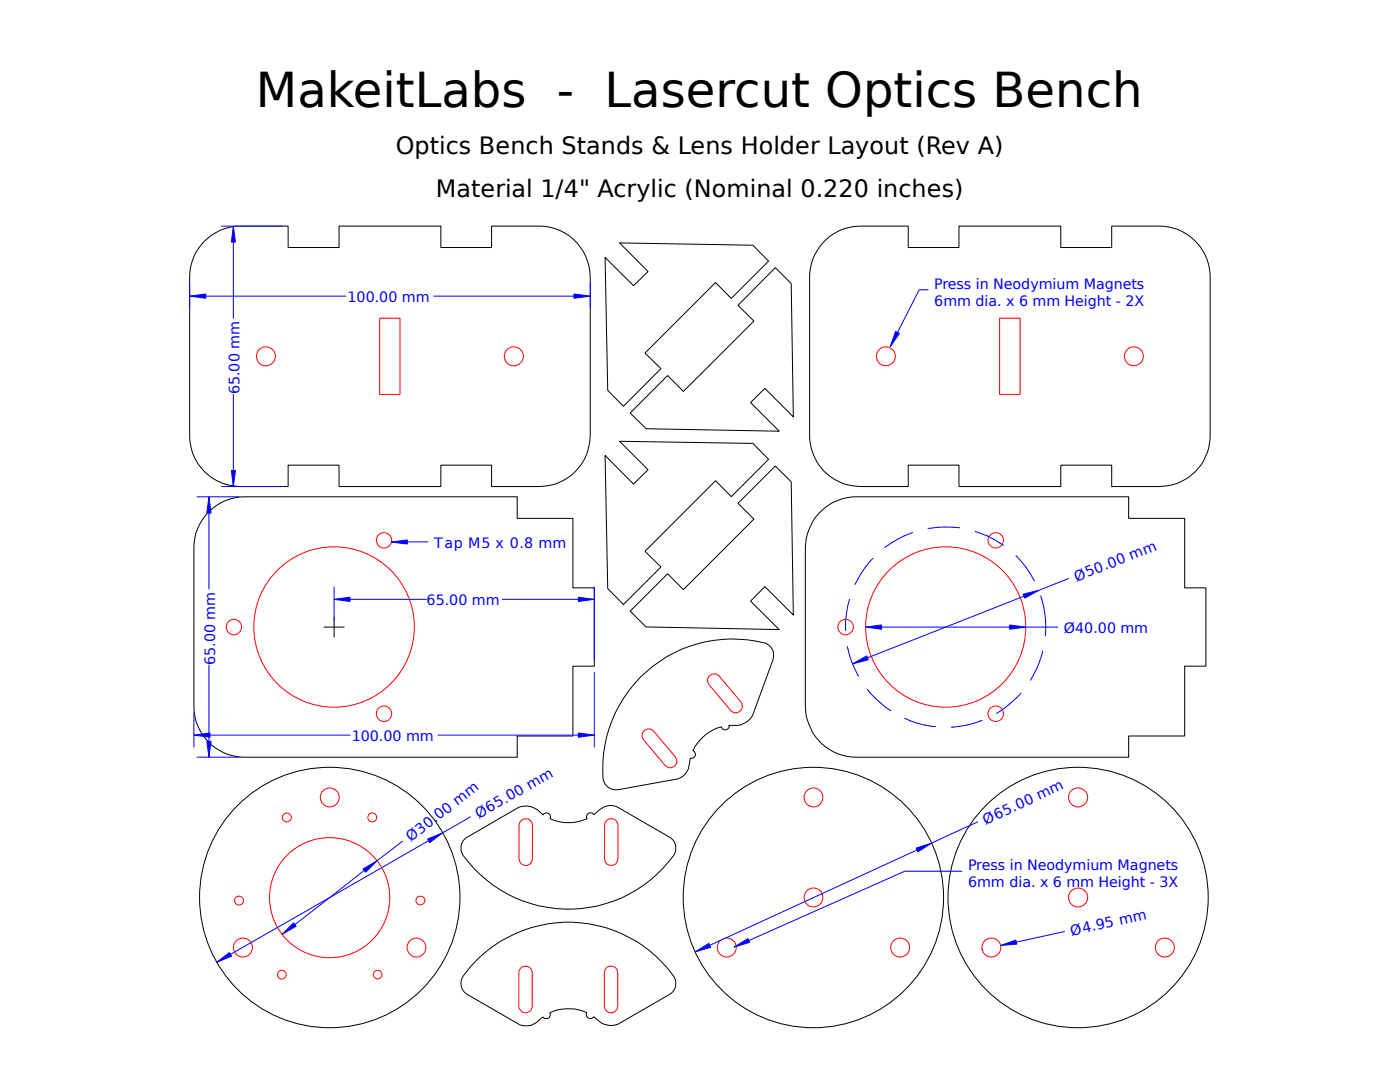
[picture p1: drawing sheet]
<svg xmlns="http://www.w3.org/2000/svg" width="279mm" height="216mm" viewBox="0 0 279 216" stroke-linecap="round" stroke-linejoin="round" font-family="sans-serif">
<g fill="none" stroke="#000" stroke-width=".2">
<path d="M40.5 48.5a10.1 10.1 0 0 1 7.5-3.4h9.5v4.3h10.2v-4.3h20.3v4.3h10.1v-4.3h9.5a10.2 10.2 0 0 1 10.2 10.2v31.6a10.2 10.2 0 0 1-10.2 10.2h-9.5v-4.3h-10.1v4.3h-20.3v-4.3h-10.2v4.3h-9.5a10.1 10.1 0 0 1-10.1-10.2v-31.6a10.2 10.2 0 0 1 2.6-6.8zM123.6 48.5l26.6 .4 3.2 3.2-7.5 7.4-3.1-3.1-14.1 14 3.2 3.2-7.5 7.5-3.1-3.2-.5-26.5 5.6 5.6 2.9-2.8zM154.7 53.4l3.2 3.2 .4 26.6-5.7-5.7-2.8 2.8 5.7 5.7-26.6-.5-3.1-3.1 7.4-7.5 3.2 3.2 14.1-14-3.2-3.2zM164.3 48.4a10 10 0 0 1 7.4-3.3h9.6v4.3h10.1v-4.3h20.3v4.3h10.2v-4.3h9.5a10.2 10.2 0 0 1 10.1 10.2v31.6a10.1 10.1 0 0 1-10.1 10.2h-9.5v-4.3h-10.2v4.3h-20.3v-4.3h-10.1v4.3h-9.6a10.1 10.1 0 0 1-10.1-10.2v-31.6a9.8 9.8 0 0 1 2.7-6.9zM120.8 90.9l5.6 5.7 2.9-2.9-5.7-5.6 26.6 .4 3.2 3.2-7.5 7.4-3.1-3.2-14.1 14.1 3.2 3.1-7.5 7.5-3.1-3.2zM41.3 102.4a10.2 10.2 0 0 1 7.6-3.3h54.3v4.3h11.1v13.9h4.3v15.6h-4.3v14h-11.1v4.2h-54.3a10.1 10.1 0 0 1-10.2-10.1v-31.7a10 10 0 0 1 2.6-6.9zM163.4 102.4a10 10 0 0 1 7.5-3.3h54.3v4.3h11.2v13.9h4.3v15.6h-4.3v14h-11.2v4.2h-54.3a10.1 10.1 0 0 1-10.2-10.1v-31.7a10.7 10.7 0 0 1 2.7-6.9zM125.8 122l7.4-7.5 3.2 3.2 14.1-14.1-3.2-3.2 7.4-7.4 3.2 3.1 .4 26.6-5.7-5.6-2.8 2.8 5.7 5.7-26.6-.5zM127.7 135.3a25.6 25.6 0 0 1 25.4-6.8 2.53 2.53 0 0 1 1.2 3.1l-4.1 11.2a4 4 0 0 1-3.1 1.9h-1.6a.79 .79 0 0 1-.7 .9 .79 .79 0 0 1-.9-.6 8.8 8.8 0 0 0-5.6 4.8 .79 .79 0 0 1 .5 1 .79 .79 0 0 1-1 .5 4.4 4.4 0 0 1-.8 2.8l-.8 .8-1 .5-11.9 2.2a2.61 2.61 0 0 1-3-2.3 26.1 26.1 0 0 1 7.4-20zM92.7 167.5l10.8-6.4a4 4 0 0 1 3.7 .4l1.2 1.1a.81 .81 0 0 1 1.1-.3 .81 .81 0 0 1 .3 1.1 9 9 0 0 0 7.4 0 .8 .8 0 0 1 .3-1.1 .8 .8 0 0 1 1 .3 6.7 6.7 0 0 1 2.4-1.7l1.2-.2 1.1 .3 10.4 6a2.54 2.54 0 0 1 .8 3.7 25.9 25.9 0 0 1-42.1-.3 2.56 2.56 0 0 1 .4-2.9zM94.6 192.1a25.8 25.8 0 0 1 40.1 3.2 2.5 2.5 0 0 1-1.1 3.1l-10.3 6a4.4 4.4 0 0 1-4.8-1.5 .82 .82 0 0 1-1.1 .2 .82 .82 0 0 1-.3-1 8.9 8.9 0 0 0-7.4 0 .8 .8 0 0 1-.3 1.1 .8 .8 0 0 1-1.1-.3 6.7 6.7 0 0 1-2.3 1.7l-1.2 .1-1.2-.3-10.3-6a2.55 2.55 0 0 1-.8-3.7z"/>
<circle cx="65.8" cy="179.1" r="26"/>
<circle cx="162.3" cy="179.1" r="26"/>
<circle cx="215.1" cy="179.1" r="26"/>
</g>
<g fill="none" stroke="#f00" stroke-width=".2">
<path d="M75.8 63.5h4v15.2h-4zM199.5 63.5h4.1v15.2h-4.1zM141.5 134.9a1.28 1.28 0 0 1 2 0l4.3 5.1a1.33 1.33 0 0 1-.1 1.9 1.33 1.33 0 0 1-1.9-.2l-4.4-5.2-.2-1zM128.6 145.8a1.28 1.28 0 0 1 1.9 .1l4.3 5.1a1.33 1.33 0 0 1-.2 1.9 1.33 1.33 0 0 1-1.8-.1l-4.4-5.2a1.33 1.33 0 0 1 .2-1.8zM103.9 163.8a1.32 1.32 0 0 1 1.5-.4 1.32 1.32 0 0 1 .9 1.3v6.6a1.34 1.34 0 0 1-1.4 1.4 1.34 1.34 0 0 1-1.3-1.4v-6.6zM121.1 163.7a1.36 1.36 0 0 1 1.4-.2 1.36 1.36 0 0 1 .8 1.2v6.6a1.34 1.34 0 0 1-1.3 1.4 1.34 1.34 0 0 1-1.4-1.4v-6.6zM104 193.1a1.34 1.34 0 0 1 1.4-.2 1.34 1.34 0 0 1 .8 1.2v6.7a1.34 1.34 0 0 1-1.3 1.3 1.34 1.34 0 0 1-1.4-1.3v-6.7l.1-.5zM121 193.1a1.36 1.36 0 0 1 1.5-.2 1.36 1.36 0 0 1 .8 1.2v6.7a1.34 1.34 0 0 1-1.3 1.3 1.34 1.34 0 0 1-1.4-1.3v-6.7l.1-.4z"/>
<circle cx="53.1" cy="71.1" r="1.91"/>
<circle cx="102.5" cy="71.1" r="1.91"/>
<circle cx="176.8" cy="71.1" r="1.9"/>
<circle cx="226.3" cy="71.1" r="1.9"/>
<circle cx="76.6" cy="107.8" r="1.53"/>
<circle cx="198.7" cy="107.8" r="1.54"/>
<circle cx="46.7" cy="125.1" r="1.54"/>
<circle cx="66.7" cy="125.1" r="16"/>
<circle cx="168.8" cy="125.1" r="1.56"/>
<circle cx="188.7" cy="125.1" r="16"/>
<circle cx="65.8" cy="159.1" r="1.9"/>
<circle cx="76.6" cy="142.4" r="1.55"/>
<circle cx="162.3" cy="159.1" r="1.88"/>
<circle cx="198.7" cy="142.4" r="1.55"/>
<circle cx="215.2" cy="159.1" r="1.91"/>
<circle cx="47.7" cy="179.7" r=".89"/>
<circle cx="57.2" cy="163.1" r=".89"/>
<circle cx="65.8" cy="179.1" r="12"/>
<circle cx="74.3" cy="163.1" r=".89"/>
<circle cx="83.9" cy="179.7" r=".89"/>
<circle cx="162.3" cy="179.1" r="1.88"/>
<circle cx="215.2" cy="179.1" r="1.91"/>
<circle cx="48.5" cy="189.1" r="1.9"/>
<circle cx="56.2" cy="194.5" r=".88"/>
<circle cx="75.4" cy="194.5" r=".86"/>
<circle cx="83.1" cy="189.1" r="1.88"/>
<circle cx="145" cy="189.1" r="1.9"/>
<circle cx="179.6" cy="189.1" r="1.9"/>
<circle cx="197.8" cy="189.1" r="1.9"/>
<circle cx="232.5" cy="189.1" r="1.9"/>
</g>
<path d="M37.9 56.5v5M41.1 59.1h27.9M86.6 59.1h27.9M117.8 56.5v5" fill="none" stroke="#00f" stroke-width=".2"/>
<path d="M37.9 59.1l3.2-.4v.8l-3.2-.4h3.2z" fill-rule="evenodd" fill="#00f"/>
<path d="M37.9 59.1l3.2-.4v.8z" fill="none" stroke="#00f" stroke-width=".2"/>
<path d="M114.5 58.7l3.3 .4h-3.3h3.3l-3.3 .4z" fill-rule="evenodd" fill="#00f"/>
<path d="M44.2 45.1h12.1M46.6 48.3v15.2M114.5 58.7l3.3 .4-3.3 .4zM46.6 78.7v15.2M44.2 97.1h12.1" fill="none" stroke="#00f" stroke-width=".2"/>
<path d="M46.6 45.1l.4 3.2h-.8l.4-3.2v3.2z" fill-rule="evenodd" fill="#00f"/>
<path d="M46.6 45.1l.4 3.2h-.8z" fill="none" stroke="#00f" stroke-width=".2"/>
<path d="M46.2 93.9h.8l-.4 3.2v-3.2v3.2z" fill-rule="evenodd" fill="#00f"/>
<path d="M46.2 93.9h.8l-.4 3.2zM66.7 117.2v6.7M69.8 119.6h15.3M100.2 119.6h15.3M118.6 117.2v14.6" fill="none" stroke="#00f" stroke-width=".2"/>
<path d="M64.7 125.1h4M66.7 123.2v3.9" fill="none" stroke="#000" stroke-width=".2"/>
<path d="M66.7 119.6l3.1-.4v.8l-3.1-.4h3.1z" fill-rule="evenodd" fill="#00f"/>
<path d="M66.7 119.6l3.1-.4v.8z" fill="none" stroke="#00f" stroke-width=".2"/>
<path d="M115.4 119.2l3.2 .4h-3.2h3.2l-3.2 .4z" fill-rule="evenodd" fill="#00f"/>
<path d="M115.4 119.2l3.2 .4-3.2 .4zM118.6 134.2v14.9M38.7 142.2v6.9M41.9 146.7h28M87.4 146.7h28.1" fill="none" stroke="#00f" stroke-width=".2"/>
<path d="M115.4 146.3l3.2 .4h-3.2h3.2l-3.2 .4z" fill-rule="evenodd" fill="#00f"/>
<path d="M115.4 146.3l3.2 .4-3.2 .4z" fill="none" stroke="#00f" stroke-width=".2"/>
<path d="M38.7 146.7l3.2-.4v.8l-3.2-.4h3.2z" fill-rule="evenodd" fill="#00f"/>
<path d="M39.3 99.1h8.4M41.7 102.4v15.1M41.7 132.7v15.2M38.7 146.7l3.2-.4v.8zM39.3 151.1h8.4" fill="none" stroke="#00f" stroke-width=".2"/>
<path d="M41.7 99.1l.4 3.3h-.8l.4-3.3v3.3z" fill-rule="evenodd" fill="#00f"/>
<path d="M41.7 99.1l.4 3.3h-.8z" fill="none" stroke="#00f" stroke-width=".2"/>
<path d="M41.3 147.9h.8l-.4 3.2v-3.2v3.2z" fill-rule="evenodd" fill="#00f"/>
<path d="M175.9 125.1h25.6M204.7 125.1h6.4M41.3 147.9h.8l-.4 3.2z" fill="none" stroke="#00f" stroke-width=".2"/>
<path d="M172.8 125.1l3.1-.4v.9l-3.1-.5h3.1z" fill-rule="evenodd" fill="#00f"/>
<path d="M172.8 125.1l3.1-.4v.9z" fill="none" stroke="#00f" stroke-width=".2"/>
<path d="M201.5 124.7l3.2 .4h-3.2h3.2l-3.2 .5z" fill-rule="evenodd" fill="#00f"/>
<path d="M201.5 124.7l3.2 .4-3.2 .5z" fill="none" stroke="#00f" stroke-width=".2"/>
<path d="M183.1 169.6l-41.5 19M195.1 164l-9.2 4.2" fill="none" stroke="#00f" stroke-width=".2"/>
<path d="M138.7 189.9l2.8-1.7 .3 .8-3.1 .9 2.9-1.3z" fill-rule="evenodd" fill="#00f"/>
<path d="M138.7 189.9l2.8-1.7 .3 .8z" fill="none" stroke="#00f" stroke-width=".2"/>
<path d="M182.8 169.2l3.1-1-2.8 1.4 2.8-1.4-2.7 1.8z" fill-rule="evenodd" fill="#00f"/>
<path d="M182.8 169.2l3.1-1-2.7 1.8z" fill="none" stroke="#00f" stroke-width=".2"/>
<path d="M72.7 173.7l-13.9 10.8M80.3 167.9l-5 3.8" fill="none" stroke="#00f" stroke-width=".2"/>
<path d="M56.3 186.4l2.3-2.3 .5 .7-2.8 1.6 2.5-1.9z" fill-rule="evenodd" fill="#00f"/>
<path d="M58.6 184.1l.5 .7-2.8 1.6z" fill="none" stroke="#00f" stroke-width=".2"/>
<path d="M72.5 173.4l2.8-1.7-2.6 2 2.6-2-2.3 2.3z" fill-rule="evenodd" fill="#00f"/>
<path d="M72.5 173.4l2.8-1.7-2.3 2.3z" fill="none" stroke="#00f" stroke-width=".2"/>
<path d="M85.5 167.7l-39.5 22.7M93.9 163l-5.6 3.2" fill="none" stroke="#00f" stroke-width=".2"/>
<path d="M43.3 192l2.5-1.9 .4 .7-2.9 1.2 2.7-1.6z" fill-rule="evenodd" fill="#00f"/>
<path d="M43.3 192l2.5-1.9 .4 .7z" fill="none" stroke="#00f" stroke-width=".2"/>
<path d="M85.3 167.4l3-1.2-2.8 1.5 2.8-1.5-2.5 1.9z" fill-rule="evenodd" fill="#00f"/>
<path d="M85.3 167.4l3-1.2-2.5 1.9z" fill="none" stroke="#00f" stroke-width=".2"/>
<path d="M212.4 185.9l-9.6 2.1" fill="none" stroke="#00f" stroke-width=".2"/>
<path d="M199.7 188.7l3-1.1 .2 .8-3.2 .3 3.1-.7z" fill-rule="evenodd" fill="#00f"/>
<g fill="none" stroke="#00f" stroke-width=".2">
<path d="M169.5 119.6a18.9 18.9 0 0 0-.7 6.2M174.2 111.4a18.6 18.6 0 0 0-3.6 5.2M182.1 106.3l-.3 .1a19.4 19.4 0 0 0-5.2 2.9M191.5 105.3a24.3 24.3 0 0 0-6.3 .1M194.6 106a17.7 17.7 0 0 1 5.7 2.8M202.7 110.9l.2 .1a19.6 19.6 0 0 1 3.5 5M204.4 119l-31.3 12.3M207.7 118.9a20 20 0 0 1 .9 7.9M213.3 115.4l-6 2.4M169.1 129l.1 .4a20.4 20.4 0 0 0 2.1 5.5M173.1 137.6l.5 .6a22.8 22.8 0 0 0 4.2 3.6M203.8 138.3a22.3 22.3 0 0 1-4.9 4"/>
<path d="M208.1 129.9a20.5 20.5 0 0 1-2.4 5.8M180.6 143.3a17.1 17.1 0 0 0 6.1 1.7M196 143.7a18.7 18.7 0 0 1-6.1 1.4M199.7 188.7l3-1.1 .2 .8z"/>
</g>
<path d="M170.1 132.5l2.9-1.6 .3 .8-3.2 .8 3-1.2z" fill-rule="evenodd" fill="#00f"/>
<path d="M170.1 132.5l2.9-1.6 .3 .8z" fill="none" stroke="#00f" stroke-width=".2"/>
<path d="M204.2 118.6l3.1-.8-3 1.2 3-1.2-2.8 1.5z" fill-rule="evenodd" fill="#00f"/>
<path d="M204.2 118.6l3.1-.8-2.8 1.5z" fill="none" stroke="#00f" stroke-width=".2"/>
<path d="M81.3 108.1h4.1" fill="none" stroke="#00f" stroke-width=".2"/>
<path d="M78.1 108.2l3.2-.5v.8l-3.2-.3 3.2-.1z" fill-rule="evenodd" fill="#00f"/>
<path d="M185.2 57.8h-1.8l-4.3 8.6M78.1 108.2l3.2-.5v.8z" fill="none" stroke="#00f" stroke-width=".2"/>
<path d="M178.7 66.1l.8 .4-1.8 2.7 1.4-2.9-1.4 2.9z" fill-rule="evenodd" fill="#00f"/>
<path d="M178.7 66.1l.8 .4-1.8 2.7zM192 173.8h-11.4l-31.2 13.9" fill="none" stroke="#00f" stroke-width=".2"/>
<path d="M146.5 189l2.8-1.7 .3 .7-3.1 1 2.9-1.4z" fill-rule="evenodd" fill="#00f"/>
<path d="M146.5 189l2.8-1.7 .3 .7z" fill="none" stroke="#00f" stroke-width=".2"/>
<text font-size="9.6" x="51.1" y="21.3">MakeitLabs - Lasercut Optics Bench</text>
<g font-size="4.8">
<text x="79" y="30.8">Optics Bench Stands &amp; Lens Holder Layout (Rev A)</text>
<text x="87" y="39.3">Material 1/4&quot; Acrylic (Nominal 0.220 inches)</text>
</g>
<g font-size="2.9" fill="#00f">
<text x="186.4" y="57.6">Press in Neodymium Magnets</text>
<text x="69.4" y="60.3">100.00 mm</text>
<text x="186.4" y="61">6mm dia. x 6 mm Height - 2X</text>
<text x="47.8" y="78.7" transform="rotate(-90 47.8 78.7)">65.00 mm</text>
<text x="86.6" y="109.3">Tap M5 x 0.8 mm</text>
<text x="214.8" y="116.1" transform="rotate(-22 214.8 116.1)">Ø50.00 mm</text>
<text x="85.1" y="120.8">65.00 mm</text>
<text x="212.3" y="126.3">Ø40.00 mm</text>
<text x="42.9" y="132.7" transform="rotate(-90 42.9 132.7)">65.00 mm</text>
<text x="70.2" y="147.9">100.00 mm</text>
<text x="95.5" y="163.4" transform="rotate(-30 95.5 163.4)">Ø65.00 mm</text>
<text x="196.7" y="164.6" transform="rotate(-25 196.7 164.6)">Ø65.00 mm</text>
<text x="82" y="168.1" transform="rotate(-38 82 168.1)">Ø30.00 mm</text>
<text x="193.2" y="173.6">Press in Neodymium Magnets</text>
<text x="193.2" y="177">6mm dia. x 6 mm Height - 3X</text>
<text x="213.9" y="186.8" transform="rotate(-12 213.9 186.8)">Ø4.95 mm</text>
</g>
</svg>
